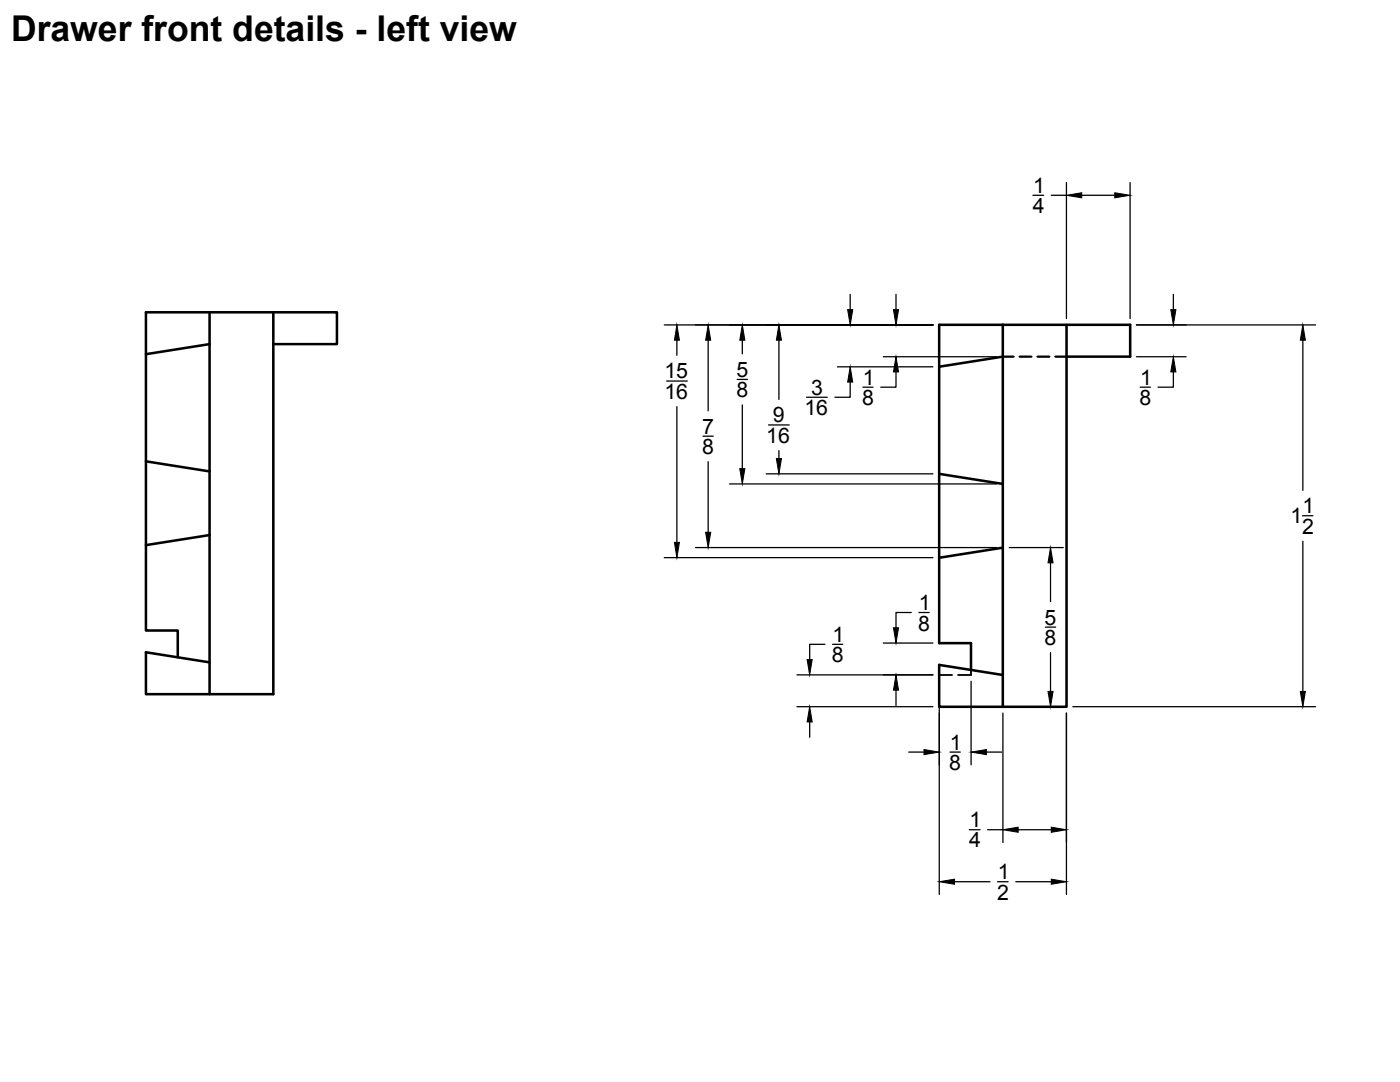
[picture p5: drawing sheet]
<svg xmlns="http://www.w3.org/2000/svg" width="279mm" height="216mm" viewBox="0 0 279 216" stroke-linecap="round" stroke-linejoin="round" font-family="sans-serif">
<!-- layer: Hidden -->
<path d="M200.1 71.2h2.2M203.4 71.2h2.5M207 71.2h2.5M210.6 71.2h2.3M187.4 134.7h2.6M193.8 133.7v1h-2.6" fill="none" stroke="#000" stroke-width=".36"/>
<!-- layer: Visible -->
<path d="M41.8 62.3v76.2h12.7v-76.2h-25.4v63.5h6.4v5.3M41.8 68.7l-12.7 2M54.5 62.3h12.7v6.4h-12.7M200.1 64.8v76.2h12.8v-76.2h-25.5v63.5h6.4v5.4M200.1 71.2l-12.7 2M212.9 64.8h12.7v6.4h-12.7M29.1 92.1l12.7 2M187.4 94.6l12.7 2M41.8 106.8l-12.7 2M200.1 109.3l-12.7 2M41.8 132.2l-12.7-2v8.3h12.7M200.1 134.7l-12.7-2v8.3h12.7" fill="none" stroke="#000" stroke-width=".51"/>
<!-- layer: Dimensions -->
<g fill="none" stroke="#000" stroke-width=".25">
<path d="M206.1 39h2.2M209.8 39h3M212.8 36.4v27.2M215.9 39h6.6M225.5 36.4v27.2M169.7 58.7v3.1M178.8 58.7v3.1M234.2 58.7v3.1M132.6 64.8h53.6M133 76h4.2M135.1 67.9v3M141.3 67.9v14.1"/>
<path d="M147.1 75.7h2.1M148.1 67.9v2.7M155.4 67.9v11.8M161 79.3h4.1M167.1 73.2h19.1M169.7 76.2v3.1h-3.1M172.2 77.3h2M176.3 71.2h22.6M178.8 74.2v3.1h-3M226.8 64.8h35.8M226.8 71.2h9.9M227.5 77.3h2.1"/>
<path d="M234.2 74.2v3.1h-3.1M260 67.9v30M135.1 81.1v27.1M140.3 87h2M141.3 92.1v14.1M145.6 96.6h53.3M148.1 80.8v12.7M152.9 94.6h33.3M153.4 84.8h4.1M155.4 89.9v1.6M132.6 111.3h53.6M138.8 109.3h60.1"/>
<path d="M201.4 109.3h10.8M209.7 112.3v7.8M259.9 102.9h2.1M260 108v30M159 134.7h27.2M164.6 128.6h-3v3M166.2 128.6h2M176.3 128.3h9.9M178.8 137.7v3.1M181.9 122.2h-3.1v3.1M183.4 122.2h2M187.5 135.9v42.6"/>
<path d="M193.8 135.9v16.7M208.6 125.1h2.1M209.7 130.2v7.8M159 141h27.2M161.6 144.1v3M181.4 150.1h3M189.6 150.1h2M196.8 150.1h3.1M200.2 142.3v25.8M201.4 141h10.8M212.8 142.3v36.2M214.1 141h48.5"/>
<path d="M190.5 175.9h7.1M193.4 165.6h2.2M197.1 165.6h3.1M199.1 175.9h2.1M202.7 175.9h7.1M203.2 165.6h6.6"/>
</g>
<g fill="#000" stroke="#000" stroke-width=".2">
<path d="M212.8 39l3.1-.5v1zM222.5 38.5l3 .5-3 .5zM135.1 64.8l.5 3.1h-1zM141.3 64.8l.5 3.1h-1zM148.1 64.8l.6 3.1h-1.1zM155.4 64.8l.6 3.1h-1.1zM169.2 61.8h1l-.5 3zM169.7 73.2l.5 3h-1zM178.3 61.8h1l-.5 3zM178.8 71.2l.5 3h-1zM233.7 61.8h1l-.5 3zM234.2 71.2l.5 3h-1z"/>
<path d="M260 64.8l.5 3.1h-1zM147.6 93.5h1.1l-.6 3.1zM154.9 91.5h1.1l-.6 3.1zM134.6 108.2h1l-.5 3.1zM140.8 106.2h1l-.5 3.1zM209.7 109.3l.5 3h-1.1zM161.1 131.6h1l-.5 3.1zM178.8 134.7l.5 3h-1zM178.3 125.3h1l-.5 3zM209.1 138h1.1l-.5 3zM259.5 138h1l-.5 3zM161.6 141l.5 3.1h-1z"/>
<path d="M184.4 149.6l3.1 .5-3.1 .5zM193.8 150.1l3-.5v1zM187.5 175.9l3-.5v1zM200.2 165.6l3-.5v1zM209.8 175.4l3 .5-3 .5zM209.8 165.1l3 .5-3 .5z"/>
</g>
<text font-size="7.1" x="2.2" y="8.2">Drawer front details - left view</text>
<g font-size="4.3">
<text x="206.2" y="38.5">1</text>
<text x="206.1" y="42.5">4</text>
<text x="132.6" y="75.5">15</text>
<text x="147" y="75.2">5</text>
<text x="172.2" y="76.8">1</text>
<text x="227.5" y="76.8">1</text>
<text x="132.6" y="79.6">16</text>
<text x="147" y="79.3">8</text>
<text x="160.5" y="82.9">16</text>
<text x="161.9" y="78.8">3</text>
<text x="172" y="80.9">8</text>
<text x="227.4" y="80.9">8</text>
<text x="140.1" y="86.5">7</text>
<text x="152.9" y="88.4">16</text>
<text x="154.3" y="84.3">9</text>
<text x="140.1" y="90.6">8</text>
<text x="257.6" y="104.4">1</text>
<text x="259.9" y="106.5">2</text>
<text x="260" y="102.4">1</text>
<text x="183.2" y="125.8">8</text>
<text x="183.4" y="121.7">1</text>
<text x="208.5" y="124.6">5</text>
<text x="166.2" y="128.1">1</text>
<text x="208.5" y="128.7">8</text>
<text x="166" y="132.2">8</text>
<text x="189.6" y="149.6">1</text>
<text x="189.4" y="153.7">8</text>
<text x="193.5" y="165.1">1</text>
<text x="193.4" y="169.1">4</text>
<text x="199" y="179.5">2</text>
<text x="199.1" y="175.4">1</text>
</g>
</svg>
